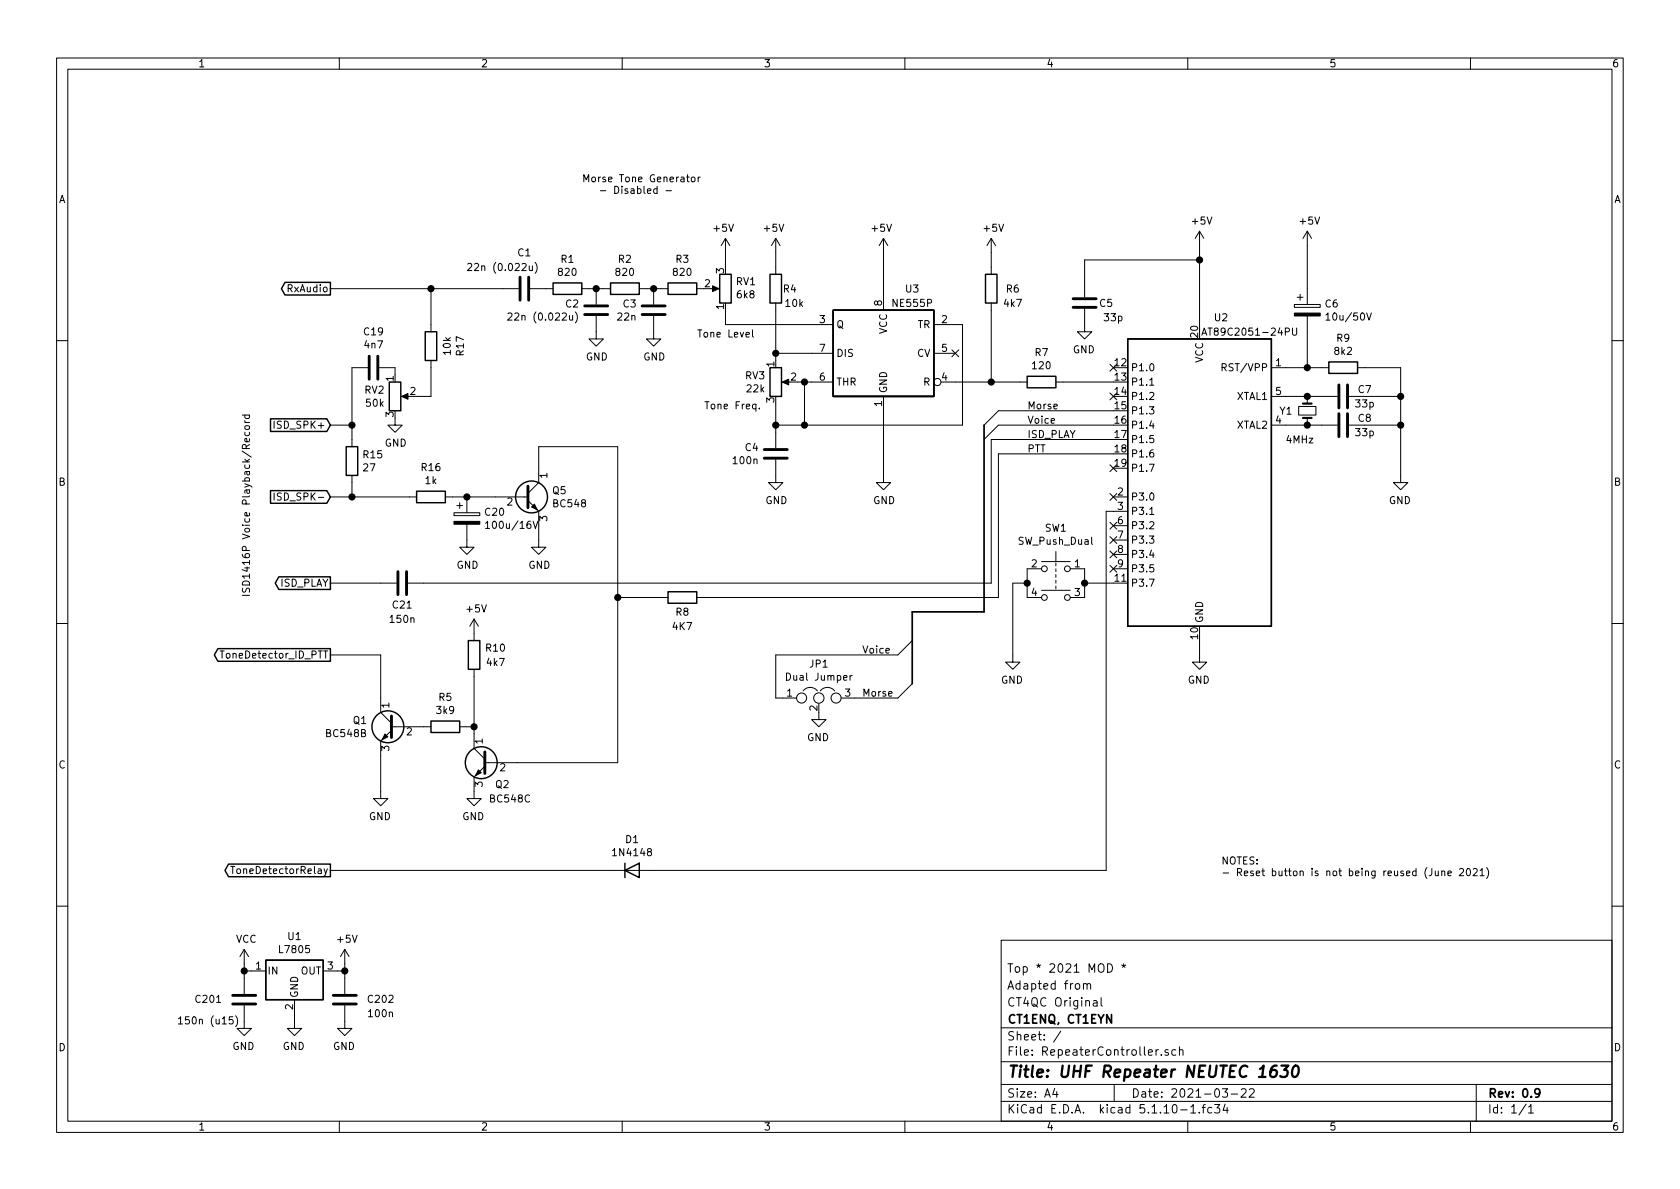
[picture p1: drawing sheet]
EESchema Schematic File Version 4
EELAYER 30 0
EELAYER END
$Descr A4 11693 8268
encoding utf-8
Sheet 1 1
Title "UHF Repeater NEUTEC 1630"
Date "2021-03-22"
Rev "0.9"
Comp "CT1ENQ, CT1EYN "
Comment1 "CT4QC Original"
Comment2 "Adapted from"
Comment3 "Top * 2021 MOD *"
Comment4 ""
$EndDescr
Text GLabel 2300 2950 0    50   Input ~ 0
ISD_SPK+
Text GLabel 2300 3450 0    50   Input ~ 0
ISD_SPK-
$Comp
L Device:R R15
U 1 1
P 2450 3200
F 0 "R15" H 2520 3246 50  0000 L CNN
F 1 "27" H 2520 3155 50  0000 L CNN
F 2 "" V 2380 3200 50  0001 C CNN
F 3 "~" H 2450 3200 50  0001 C CNN
	1    2450 3200
	1    0    0    -1  
$EndComp
Wire Wire Line
	2300 2950 2450 2950
Wire Wire Line
	2450 2950 2450 3050
Wire Wire Line
	2450 3350 2450 3450
Wire Wire Line
	2450 3450 2300 3450
$Comp
L Device:C C19
U 1 1
P 2600 2550
F 0 "C19" V 2348 2550 50  0000 C CNN
F 1 "4n7" V 2439 2550 50  0000 C CNN
F 2 "" H 2638 2400 50  0001 C CNN
F 3 "~" H 2600 2550 50  0001 C CNN
	1    2600 2550
	0    1    1    0   
$EndComp
Connection ~ 2450 2950
$Comp
L Device:R_POT RV2
U 1 1
P 2750 2750
F 0 "RV2" H 2680 2796 50  0000 R CNN
F 1 "50k" H 2680 2705 50  0000 R CNN
F 2 "" H 2750 2750 50  0001 C CNN
F 3 "~" H 2750 2750 50  0001 C CNN
	1    2750 2750
	1    0    0    -1  
$EndComp
Wire Wire Line
	2750 2550 2750 2600
$Comp
L power:GND #PWR034
U 1 1
P 2750 2900
F 0 "#PWR034" H 2750 2650 50  0001 C CNN
F 1 "GND" H 2755 2727 50  0000 C CNN
F 2 "" H 2750 2900 50  0001 C CNN
F 3 "" H 2750 2900 50  0001 C CNN
	1    2750 2900
	1    0    0    -1  
$EndComp
$Comp
L Device:R R17
U 1 1
P 3000 2400
F 0 "R17" V 2793 2400 50  0000 C CNN
F 1 "10k" V 2884 2400 50  0000 C CNN
F 2 "" V 2930 2400 50  0001 C CNN
F 3 "~" H 3000 2400 50  0001 C CNN
	1    3000 2400
	-1   0    0    1   
$EndComp
Wire Wire Line
	2900 2750 3000 2750
$Comp
L Transistor_BJT:BC548 Q5
U 1 1
P 3650 3450
F 0 "Q5" H 3841 3496 50  0000 L CNN
F 1 "BC548" H 3841 3405 50  0000 L CNN
F 2 "Package_TO_SOT_THT:TO-92_Inline" H 3850 3375 50  0001 L CIN
F 3 "http://www.fairchildsemi.com/ds/BC/BC547.pdf" H 3650 3450 50  0001 L CNN
	1    3650 3450
	1    0    0    -1  
$EndComp
$Comp
L Device:R R16
U 1 1
P 3000 3450
F 0 "R16" V 2793 3450 50  0000 C CNN
F 1 "1k" V 2884 3450 50  0000 C CNN
F 2 "" V 2930 3450 50  0001 C CNN
F 3 "~" H 3000 3450 50  0001 C CNN
	1    3000 3450
	0    1    1    0   
$EndComp
Wire Wire Line
	2850 3450 2450 3450
Connection ~ 2450 3450
$Comp
L power:GND #PWR033
U 1 1
P 3250 3750
F 0 "#PWR033" H 3250 3500 50  0001 C CNN
F 1 "GND" H 3255 3577 50  0000 C CNN
F 2 "" H 3250 3750 50  0001 C CNN
F 3 "" H 3250 3750 50  0001 C CNN
	1    3250 3750
	1    0    0    -1  
$EndComp
$Comp
L power:GND #PWR035
U 1 1
P 3750 3750
F 0 "#PWR035" H 3750 3500 50  0001 C CNN
F 1 "GND" H 3755 3577 50  0000 C CNN
F 2 "" H 3750 3750 50  0001 C CNN
F 3 "" H 3750 3750 50  0001 C CNN
	1    3750 3750
	1    0    0    -1  
$EndComp
Wire Wire Line
	3750 3650 3750 3750
Text GLabel 2300 4050 0    50   Output ~ 0
ISD_PLAY
Text Notes 1750 4150 1    50   ~ 0
ISD1416P Voice Playback/Record
Wire Wire Line
	2300 4050 2650 4050
$Comp
L Regulator_Linear:L7805 U1
U 1 1
P 2050 6750
F 0 "U1" H 2050 6992 50  0000 C CNN
F 1 "L7805" H 2050 6901 50  0000 C CNN
F 2 "" H 2075 6600 50  0001 L CIN
F 3 "http://www.st.com/content/ccc/resource/technical/document/datasheet/41/4f/b3/b0/12/d4/47/88/CD00000444.pdf/files/CD00000444.pdf/jcr:content/translations/en.CD00000444.pdf" H 2050 6700 50  0001 C CNN
	1    2050 6750
	1    0    0    -1  
$EndComp
$Comp
L Transistor_BJT:BC548 Q2
U 1 1
P 3400 5300
F 0 "Q2" H 3250 5150 50  0000 L CNN
F 1 "BC548C" H 3100 5050 50  0000 L CNN
F 2 "Package_TO_SOT_THT:TO-92_Inline" H 3600 5225 50  0001 L CIN
F 3 "https://www.onsemi.com/pub/Collateral/BC550-D.pdf" H 3400 5300 50  0001 L CNN
	1    3400 5300
	-1   0    0    -1  
$EndComp
Wire Wire Line
	2450 2550 2450 2950
$Comp
L Device:C C21
U 1 1
P 2800 4050
F 0 "C21" V 2950 4050 50  0000 C CNN
F 1 "150n" V 3050 4050 50  0000 C CNN
F 2 "" H 2838 3900 50  0001 C CNN
F 3 "~" H 2800 4050 50  0001 C CNN
	1    2800 4050
	0    1    1    0   
$EndComp
$Comp
L Switch:SW_Push_Dual SW1
U 1 1
P 7350 3950
F 0 "SW1" H 7350 4235 50  0000 C CNN
F 1 "SW_Push_Dual" H 7350 4144 50  0000 C CNN
F 2 "" H 7350 4150 50  0001 C CNN
F 3 "~" H 7350 4150 50  0001 C CNN
	1    7350 3950
	-1   0    0    -1  
$EndComp
$Comp
L Device:R R8
U 1 1
P 4750 4150
F 0 "R8" V 4850 4150 50  0000 C CNN
F 1 "4K7" V 4950 4150 50  0000 C CNN
F 2 "" V 4680 4150 50  0001 C CNN
F 3 "~" H 4750 4150 50  0001 C CNN
	1    4750 4150
	0    -1   1    0   
$EndComp
Wire Wire Line
	8350 4450 8350 4550
Wire Wire Line
	9750 2950 9750 3300
Wire Wire Line
	9750 2950 9750 2750
Connection ~ 9750 2950
Wire Wire Line
	9500 2950 9750 2950
Wire Wire Line
	9750 2750 9750 2550
Connection ~ 9750 2750
Wire Wire Line
	9500 2750 9750 2750
Connection ~ 9100 2750
Wire Wire Line
	9200 2750 9100 2750
Connection ~ 9100 2950
Wire Wire Line
	9200 2950 9100 2950
Wire Wire Line
	8950 2950 9100 2950
Wire Wire Line
	9100 2750 8950 2750
$Comp
L Device:C C8
U 1 1
P 9350 2950
F 0 "C8" V 9300 2800 50  0000 C CNN
F 1 "33p" V 9400 2800 50  0000 C CNN
F 2 "" H 9388 2800 50  0001 C CNN
F 3 "~" H 9350 2950 50  0001 C CNN
	1    9350 2950
	0    -1   1    0   
$EndComp
$Comp
L Device:C C7
U 1 1
P 9350 2750
F 0 "C7" V 9300 2600 50  0000 C CNN
F 1 "33p" V 9400 2600 50  0000 C CNN
F 2 "" H 9388 2600 50  0001 C CNN
F 3 "~" H 9350 2750 50  0001 C CNN
	1    9350 2750
	0    -1   1    0   
$EndComp
$Comp
L Device:Crystal_Small Y1
U 1 1
P 9100 2850
F 0 "Y1" V 9100 2950 50  0000 L CNN
F 1 "4MHz" V 9300 2800 50  0000 L CNN
F 2 "" H 9100 2850 50  0001 C CNN
F 3 "~" H 9100 2850 50  0001 C CNN
	1    9100 2850
	0    -1   1    0   
$EndComp
$Comp
L Device:R R9
U 1 1
P 9350 2550
F 0 "R9" V 9143 2550 50  0000 C CNN
F 1 "8k2" V 9234 2550 50  0000 C CNN
F 2 "" V 9280 2550 50  0001 C CNN
F 3 "~" H 9350 2550 50  0001 C CNN
	1    9350 2550
	0    -1   1    0   
$EndComp
$Comp
L power:GND #PWR023
U 1 1
P 9750 3300
F 0 "#PWR023" H 9750 3050 50  0001 C CNN
F 1 "GND" H 9755 3127 50  0000 C CNN
F 2 "" H 9750 3300 50  0001 C CNN
F 3 "" H 9750 3300 50  0001 C CNN
	1    9750 3300
	-1   0    0    -1  
$EndComp
$Comp
L power:GND #PWR021
U 1 1
P 8350 4550
F 0 "#PWR021" H 8350 4300 50  0001 C CNN
F 1 "GND" H 8355 4377 50  0000 C CNN
F 2 "" H 8350 4550 50  0001 C CNN
F 3 "" H 8350 4550 50  0001 C CNN
	1    8350 4550
	-1   0    0    -1  
$EndComp
$Comp
L MCU_Microchip_8051:AT89C2051-24PU U2
U 1 1
P 8350 3350
F 0 "U2" H 8200 4500 50  0000 C CNN
F 1 "AT89C2051-24PU" H 8000 4400 50  0000 C CNN
F 2 "Package_DIP:DIP-20_W7.62mm" H 8350 3350 50  0001 C CIN
F 3 "http://ww1.microchip.com/downloads/en/DeviceDoc/doc0368.pdf" H 8350 3350 50  0001 C CNN
	1    8350 3350
	-1   0    0    -1  
$EndComp
$Comp
L Device:C C201
U 1 1
P 1700 6950
F 0 "C201" H 1450 6950 50  0000 C CNN
F 1 "150n (u15)" H 1450 7100 50  0000 C CNN
F 2 "" H 1738 6800 50  0001 C CNN
F 3 "~" H 1700 6950 50  0001 C CNN
	1    1700 6950
	1    0    0    1   
$EndComp
$Comp
L Device:C C202
U 1 1
P 2400 6950
F 0 "C202" H 2650 6950 50  0000 C CNN
F 1 "100n" H 2650 7050 50  0000 C CNN
F 2 "" H 2438 6800 50  0001 C CNN
F 3 "~" H 2400 6950 50  0001 C CNN
	1    2400 6950
	1    0    0    1   
$EndComp
$Comp
L power:GND #PWR03
U 1 1
P 2050 7100
F 0 "#PWR03" H 2050 6850 50  0001 C CNN
F 1 "GND" H 2055 6927 50  0000 C CNN
F 2 "" H 2050 7100 50  0001 C CNN
F 3 "" H 2050 7100 50  0001 C CNN
	1    2050 7100
	-1   0    0    -1  
$EndComp
$Comp
L power:GND #PWR02
U 1 1
P 1700 7100
F 0 "#PWR02" H 1700 6850 50  0001 C CNN
F 1 "GND" H 1705 6927 50  0000 C CNN
F 2 "" H 1700 7100 50  0001 C CNN
F 3 "" H 1700 7100 50  0001 C CNN
	1    1700 7100
	-1   0    0    -1  
$EndComp
$Comp
L power:GND #PWR05
U 1 1
P 2400 7100
F 0 "#PWR05" H 2400 6850 50  0001 C CNN
F 1 "GND" H 2405 6927 50  0000 C CNN
F 2 "" H 2400 7100 50  0001 C CNN
F 3 "" H 2400 7100 50  0001 C CNN
	1    2400 7100
	-1   0    0    -1  
$EndComp
Wire Wire Line
	2050 7050 2050 7100
$Comp
L power:VCC #PWR01
U 1 1
P 1700 6700
F 0 "#PWR01" H 1700 6550 50  0001 C CNN
F 1 "VCC" H 1715 6873 50  0000 C CNN
F 2 "" H 1700 6700 50  0001 C CNN
F 3 "" H 1700 6700 50  0001 C CNN
	1    1700 6700
	1    0    0    -1  
$EndComp
$Comp
L power:+5V #PWR04
U 1 1
P 2400 6700
F 0 "#PWR04" H 2400 6550 50  0001 C CNN
F 1 "+5V" H 2415 6873 50  0000 C CNN
F 2 "" H 2400 6700 50  0001 C CNN
F 3 "" H 2400 6700 50  0001 C CNN
	1    2400 6700
	1    0    0    -1  
$EndComp
$Comp
L power:+5V #PWR020
U 1 1
P 8350 1700
F 0 "#PWR020" H 8350 1550 50  0001 C CNN
F 1 "+5V" H 8365 1873 50  0000 C CNN
F 2 "" H 8350 1700 50  0001 C CNN
F 3 "" H 8350 1700 50  0001 C CNN
	1    8350 1700
	1    0    0    -1  
$EndComp
Wire Wire Line
	9500 2550 9750 2550
Wire Wire Line
	7550 4150 7550 4050
Wire Wire Line
	7150 4150 7150 4050
Connection ~ 7550 4050
Wire Wire Line
	7550 4050 7550 3950
Wire Wire Line
	7550 4050 7750 4050
$Comp
L power:GND #PWR017
U 1 1
P 7050 4550
F 0 "#PWR017" H 7050 4300 50  0001 C CNN
F 1 "GND" H 7055 4377 50  0000 C CNN
F 2 "" H 7050 4550 50  0001 C CNN
F 3 "" H 7050 4550 50  0001 C CNN
	1    7050 4550
	-1   0    0    -1  
$EndComp
Wire Wire Line
	7050 4550 7050 4050
Wire Wire Line
	7050 4050 7150 4050
Connection ~ 7150 4050
Wire Wire Line
	7150 4050 7150 3950
$Comp
L Transistor_BJT:BC548 Q1
U 1 1
P 2750 5050
F 0 "Q1" H 2941 5096 50  0000 L CNN
F 1 "BC548B" H 2941 5005 50  0000 L CNN
F 2 "Package_TO_SOT_THT:TO-92_Inline" H 2950 4975 50  0001 L CIN
F 3 "https://www.onsemi.com/pub/Collateral/BC550-D.pdf" H 2750 5050 50  0001 L CNN
	1    2750 5050
	-1   0    0    -1  
$EndComp
$Comp
L Device:CP C6
U 1 1
P 9100 2150
F 0 "C6" H 9218 2196 50  0000 L CNN
F 1 "10u/50V" H 9218 2105 50  0000 L CNN
F 2 "" H 9138 2000 50  0001 C CNN
F 3 "~" H 9100 2150 50  0001 C CNN
	1    9100 2150
	1    0    0    -1  
$EndComp
$Comp
L power:+5V #PWR022
U 1 1
P 9100 1700
F 0 "#PWR022" H 9100 1550 50  0001 C CNN
F 1 "+5V" H 9115 1873 50  0000 C CNN
F 2 "" H 9100 1700 50  0001 C CNN
F 3 "" H 9100 1700 50  0001 C CNN
	1    9100 1700
	1    0    0    -1  
$EndComp
Wire Wire Line
	9100 2300 9100 2550
$Comp
L power:+5V #PWR012
U 1 1
P 3300 4400
F 0 "#PWR012" H 3300 4250 50  0001 C CNN
F 1 "+5V" H 3315 4573 50  0000 C CNN
F 2 "" H 3300 4400 50  0001 C CNN
F 3 "" H 3300 4400 50  0001 C CNN
	1    3300 4400
	1    0    0    -1  
$EndComp
$Comp
L power:GND #PWR019
U 1 1
P 7550 2250
F 0 "#PWR019" H 7550 2000 50  0001 C CNN
F 1 "GND" H 7555 2077 50  0000 C CNN
F 2 "" H 7550 2250 50  0001 C CNN
F 3 "" H 7550 2250 50  0001 C CNN
	1    7550 2250
	-1   0    0    -1  
$EndComp
$Comp
L Device:C C5
U 1 1
P 7550 2100
F 0 "C5" H 7400 2100 50  0000 C CNN
F 1 "33p" H 7350 2000 50  0000 C CNN
F 2 "" H 7588 1950 50  0001 C CNN
F 3 "~" H 7550 2100 50  0001 C CNN
	1    7550 2100
	-1   0    0    -1  
$EndComp
$Comp
L Device:R R10
U 1 1
P 3300 4550
F 0 "R10" H 3150 4600 50  0000 C CNN
F 1 "4k7" H 3150 4500 50  0000 C CNN
F 2 "" V 3230 4550 50  0001 C CNN
F 3 "~" H 3300 4550 50  0001 C CNN
	1    3300 4550
	-1   0    0    -1  
$EndComp
$Comp
L power:+5V #PWR016
U 1 1
P 6900 1750
F 0 "#PWR016" H 6900 1600 50  0001 C CNN
F 1 "+5V" H 6915 1923 50  0000 C CNN
F 2 "" H 6900 1750 50  0001 C CNN
F 3 "" H 6900 1750 50  0001 C CNN
	1    6900 1750
	1    0    0    -1  
$EndComp
$Comp
L Device:R R6
U 1 1
P 6900 2000
F 0 "R6" H 6750 2000 50  0000 C CNN
F 1 "4k7" H 6750 1900 50  0000 C CNN
F 2 "" V 6830 2000 50  0001 C CNN
F 3 "~" H 6900 2000 50  0001 C CNN
	1    6900 2000
	-1   0    0    -1  
$EndComp
Wire Wire Line
	6900 2150 6900 2650
Wire Wire Line
	6900 2650 7100 2650
$Comp
L Device:R R5
U 1 1
P 3100 5050
F 0 "R5" V 2893 5050 50  0000 C CNN
F 1 "3k9" V 2984 5050 50  0000 C CNN
F 2 "" V 3030 5050 50  0001 C CNN
F 3 "~" H 3100 5050 50  0001 C CNN
	1    3100 5050
	0    1    1    0   
$EndComp
Text GLabel 2300 4550 0    50   Output ~ 0
ToneDetector_ID_PTT
Connection ~ 3300 5050
Wire Wire Line
	3300 5050 3300 5100
$Comp
L power:GND #PWR013
U 1 1
P 3300 5500
F 0 "#PWR013" H 3300 5250 50  0001 C CNN
F 1 "GND" H 3305 5327 50  0000 C CNN
F 2 "" H 3300 5500 50  0001 C CNN
F 3 "" H 3300 5500 50  0001 C CNN
	1    3300 5500
	-1   0    0    -1  
$EndComp
$Comp
L power:GND #PWR08
U 1 1
P 2650 5500
F 0 "#PWR08" H 2650 5250 50  0001 C CNN
F 1 "GND" H 2655 5327 50  0000 C CNN
F 2 "" H 2650 5500 50  0001 C CNN
F 3 "" H 2650 5500 50  0001 C CNN
	1    2650 5500
	-1   0    0    -1  
$EndComp
NoConn ~ 7750 2550
NoConn ~ 7750 3650
NoConn ~ 7750 3750
NoConn ~ 7750 3850
NoConn ~ 7750 3950
Wire Wire Line
	3250 5050 3300 5050
Wire Wire Line
	2650 5250 2650 5500
Wire Wire Line
	5650 2250 5050 2250
Wire Wire Line
	5050 2250 5050 2150
$Comp
L power:+5V #PWR09
U 1 1
P 5050 1750
F 0 "#PWR09" H 5050 1600 50  0001 C CNN
F 1 "+5V" H 5065 1923 50  0000 C CNN
F 2 "" H 5050 1750 50  0001 C CNN
F 3 "" H 5050 1750 50  0001 C CNN
	1    5050 1750
	-1   0    0    -1  
$EndComp
Wire Wire Line
	6900 2650 6650 2650
NoConn ~ 6650 2450
Connection ~ 5400 2450
Wire Wire Line
	5400 2450 5650 2450
Wire Wire Line
	5400 2500 5400 2450
Wire Wire Line
	5600 2650 5550 2650
Connection ~ 5600 2650
Wire Wire Line
	5650 2650 5600 2650
$Comp
L Device:R_POT RV3
U 1 1
P 5400 2650
F 0 "RV3" H 5330 2696 50  0000 R CNN
F 1 "22k" H 5330 2605 50  0000 R CNN
F 2 "" H 5400 2650 50  0001 C CNN
F 3 "~" H 5400 2650 50  0001 C CNN
	1    5400 2650
	1    0    0    -1  
$EndComp
$Comp
L power:+5V #PWR010
U 1 1
P 5400 1750
F 0 "#PWR010" H 5400 1600 50  0001 C CNN
F 1 "+5V" H 5415 1923 50  0000 C CNN
F 2 "" H 5400 1750 50  0001 C CNN
F 3 "" H 5400 1750 50  0001 C CNN
	1    5400 1750
	-1   0    0    -1  
$EndComp
$Comp
L Device:C C4
U 1 1
P 5400 3150
F 0 "C4" H 5515 3196 50  0000 L CNN
F 1 "100n" H 5515 3105 50  0000 L CNN
F 2 "" H 5438 3000 50  0001 C CNN
F 3 "~" H 5400 3150 50  0001 C CNN
	1    5400 3150
	-1   0    0    -1  
$EndComp
$Comp
L power:GND #PWR011
U 1 1
P 5400 3300
F 0 "#PWR011" H 5400 3050 50  0001 C CNN
F 1 "GND" H 5405 3127 50  0000 C CNN
F 2 "" H 5400 3300 50  0001 C CNN
F 3 "" H 5400 3300 50  0001 C CNN
	1    5400 3300
	1    0    0    -1  
$EndComp
$Comp
L Device:R R4
U 1 1
P 5400 2000
F 0 "R4" H 5250 2000 50  0000 L CNN
F 1 "10k" H 5200 1900 50  0000 L CNN
F 2 "" V 5330 2000 50  0001 C CNN
F 3 "~" H 5400 2000 50  0001 C CNN
	1    5400 2000
	-1   0    0    -1  
$EndComp
$Comp
L power:GND #PWR015
U 1 1
P 6150 3300
F 0 "#PWR015" H 6150 3050 50  0001 C CNN
F 1 "GND" H 6155 3127 50  0000 C CNN
F 2 "" H 6150 3300 50  0001 C CNN
F 3 "" H 6150 3300 50  0001 C CNN
	1    6150 3300
	1    0    0    -1  
$EndComp
$Comp
L power:+5V #PWR014
U 1 1
P 6150 1750
F 0 "#PWR014" H 6150 1600 50  0001 C CNN
F 1 "+5V" H 6165 1923 50  0000 C CNN
F 2 "" H 6150 1750 50  0001 C CNN
F 3 "" H 6150 1750 50  0001 C CNN
	1    6150 1750
	-1   0    0    -1  
$EndComp
$Comp
L Timer:NE555P U3
U 1 1
P 6150 2450
F 0 "U3" H 5950 2900 50  0000 C CNN
F 1 "NE555P" H 5950 2800 50  0000 C CNN
F 2 "Package_DIP:DIP-8_W7.62mm" H 6800 2050 50  0001 C CNN
F 3 "http://www.ti.com/lit/ds/symlink/ne555.pdf" H 7000 2050 50  0001 C CNN
	1    6150 2450
	-1   0    0    -1  
$EndComp
Wire Wire Line
	5050 1750 5050 1850
$Comp
L power:GND #PWR06
U 1 1
P 4150 2300
F 0 "#PWR06" H 4150 2050 50  0001 C CNN
F 1 "GND" H 4155 2127 50  0000 C CNN
F 2 "" H 4150 2300 50  0001 C CNN
F 3 "" H 4150 2300 50  0001 C CNN
	1    4150 2300
	1    0    0    -1  
$EndComp
$Comp
L power:GND #PWR07
U 1 1
P 4550 2300
F 0 "#PWR07" H 4550 2050 50  0001 C CNN
F 1 "GND" H 4555 2127 50  0000 C CNN
F 2 "" H 4550 2300 50  0001 C CNN
F 3 "" H 4550 2300 50  0001 C CNN
	1    4550 2300
	1    0    0    -1  
$EndComp
Text GLabel 2300 2000 0    50   Output ~ 0
RxAudio
Connection ~ 4150 2000
Wire Wire Line
	4150 2000 4100 2000
Wire Wire Line
	4200 2000 4150 2000
Connection ~ 4550 2000
Wire Wire Line
	4500 2000 4550 2000
Wire Wire Line
	4600 2000 4550 2000
$Comp
L Device:C C1
U 1 1
P 3650 2000
F 0 "C1" V 3398 2000 50  0000 C CNN
F 1 "22n (0.022u)" V 3500 2150 50  0000 C CNN
F 2 "" H 3688 1850 50  0001 C CNN
F 3 "~" H 3650 2000 50  0001 C CNN
	1    3650 2000
	0    -1   1    0   
$EndComp
$Comp
L Device:C C2
U 1 1
P 4150 2150
F 0 "C2" H 4265 2196 50  0000 L CNN
F 1 "22n (0.022u)" H 4265 2105 50  0000 L CNN
F 2 "" H 4188 2000 50  0001 C CNN
F 3 "~" H 4150 2150 50  0001 C CNN
	1    4150 2150
	-1   0    0    -1  
$EndComp
$Comp
L Device:C C3
U 1 1
P 4550 2150
F 0 "C3" H 4665 2196 50  0000 L CNN
F 1 "22n" H 4665 2105 50  0000 L CNN
F 2 "" H 4588 2000 50  0001 C CNN
F 3 "~" H 4550 2150 50  0001 C CNN
	1    4550 2150
	-1   0    0    -1  
$EndComp
$Comp
L Device:R R1
U 1 1
P 3950 2000
F 0 "R1" V 3743 2000 50  0000 C CNN
F 1 "820" V 3834 2000 50  0000 C CNN
F 2 "" V 3880 2000 50  0001 C CNN
F 3 "~" H 3950 2000 50  0001 C CNN
	1    3950 2000
	0    -1   1    0   
$EndComp
$Comp
L Device:R R2
U 1 1
P 4350 2000
F 0 "R2" V 4143 2000 50  0000 C CNN
F 1 "820" V 4234 2000 50  0000 C CNN
F 2 "" V 4280 2000 50  0001 C CNN
F 3 "~" H 4350 2000 50  0001 C CNN
	1    4350 2000
	0    -1   1    0   
$EndComp
$Comp
L Device:R R3
U 1 1
P 4750 2000
F 0 "R3" V 4543 2000 50  0000 C CNN
F 1 "820" V 4634 2000 50  0000 C CNN
F 2 "" V 4680 2000 50  0001 C CNN
F 3 "~" H 4750 2000 50  0001 C CNN
	1    4750 2000
	0    -1   1    0   
$EndComp
$Comp
L Device:R_POT RV1
U 1 1
P 5050 2000
F 0 "RV1" H 4980 1954 50  0000 R CNN
F 1 "6k8" H 4980 2045 50  0000 R CNN
F 2 "" H 5050 2000 50  0001 C CNN
F 3 "~" H 5050 2000 50  0001 C CNN
	1    5050 2000
	-1   0    0    1   
$EndComp
Connection ~ 6900 2650
Wire Wire Line
	3750 3100 3750 3250
Wire Wire Line
	3750 3100 4300 3100
Wire Wire Line
	6700 2250 6650 2250
Wire Wire Line
	5600 2950 6700 2950
Connection ~ 5600 2950
Wire Wire Line
	6700 2250 6700 2950
Wire Wire Line
	5600 2650 5600 2950
Wire Wire Line
	5600 2950 5400 2950
Wire Wire Line
	5400 2800 5400 2950
Wire Wire Line
	5400 3000 5400 2950
Connection ~ 5400 2950
Wire Wire Line
	6150 2850 6150 3300
Wire Wire Line
	5400 2150 5400 2450
Wire Wire Line
	5400 1750 5400 1850
Wire Wire Line
	2650 4550 2650 4850
Wire Wire Line
	9100 1700 9100 2000
Connection ~ 9100 2550
Wire Wire Line
	9100 2550 9200 2550
Wire Wire Line
	8950 2550 9100 2550
Text Notes 4050 1350 0    50   ~ 0
Morse Tone Generator\n   - Disabled -
Text Notes 8500 6100 0    50   ~ 0
NOTES:\n- Reset button is not being reused (June 2021)
Wire Wire Line
	3300 4700 3300 5050
Wire Wire Line
	8350 1700 8350 1800
Wire Wire Line
	7550 1950 7550 1800
Wire Wire Line
	7550 1800 8350 1800
Connection ~ 8350 1800
Wire Wire Line
	8350 1800 8350 2250
Text Notes 4900 2850 0    50   ~ 0
Tone Freq.
Text Notes 4850 2350 0    50   ~ 0
Tone Level
$Comp
L Device:CP C20
U 1 1
P 3250 3600
F 0 "C20" H 3368 3646 50  0000 L CNN
F 1 "100u/16V" H 3368 3555 50  0000 L CNN
F 2 "" H 3288 3450 50  0001 C CNN
F 3 "~" H 3250 3600 50  0001 C CNN
	1    3250 3600
	1    0    0    -1  
$EndComp
Wire Wire Line
	3150 3450 3250 3450
Connection ~ 3250 3450
Wire Wire Line
	3250 3450 3450 3450
Wire Wire Line
	1700 6700 1700 6750
Wire Wire Line
	1700 6800 1700 6750
Connection ~ 1700 6750
Wire Wire Line
	1700 6750 1750 6750
Wire Wire Line
	2400 6700 2400 6750
Wire Wire Line
	2350 6750 2400 6750
Connection ~ 2400 6750
Wire Wire Line
	2400 6750 2400 6800
Wire Wire Line
	2300 2000 3000 2000
Wire Wire Line
	3000 2750 3000 2550
Wire Wire Line
	3000 2250 3000 2000
Connection ~ 3000 2000
Wire Wire Line
	3000 2000 3500 2000
Wire Wire Line
	3600 5300 4300 5300
Wire Wire Line
	6150 1750 6150 2050
Wire Wire Line
	6900 1750 6900 1850
Wire Wire Line
	6900 3050 7750 3050
Wire Wire Line
	6900 3050 6900 4050
Wire Wire Line
	2950 4050 6900 4050
Wire Wire Line
	4300 4150 4600 4150
Connection ~ 4300 4150
Wire Wire Line
	4300 4150 4300 5300
Wire Wire Line
	4300 3100 4300 4150
Wire Wire Line
	6950 3150 6950 4150
Wire Wire Line
	2300 4550 2650 4550
NoConn ~ 7750 3250
Wire Wire Line
	4900 4150 6950 4150
Wire Wire Line
	6950 3150 7750 3150
Entry Wire Line
	6850 2950 6950 2850
Entry Wire Line
	6850 3050 6950 2950
Wire Wire Line
	6950 2950 7750 2950
Wire Wire Line
	6950 2850 7750 2850
Entry Wire Line
	6250 4550 6350 4450
Entry Wire Line
	6250 4850 6350 4750
Wire Wire Line
	5950 4850 6250 4850
Text Label 7150 2950 0    50   ~ 0
Voice
Text Label 7150 2850 0    50   ~ 0
Morse
Text Label 7150 3050 0    50   ~ 0
ISD_PLAY
Text Label 7150 3150 0    50   ~ 0
PTT
Text Label 6000 4550 0    50   ~ 0
Voice
Text Label 6000 4850 0    50   ~ 0
Morse
$Comp
L power:GND #PWR018
U 1 1
P 5700 4950
F 0 "#PWR018" H 5700 4700 50  0001 C CNN
F 1 "GND" H 5705 4777 50  0000 C CNN
F 2 "" H 5700 4950 50  0001 C CNN
F 3 "" H 5700 4950 50  0001 C CNN
	1    5700 4950
	-1   0    0    -1  
$EndComp
Wire Bus Line
	6350 4250 6850 4250
Wire Wire Line
	7750 2650 7400 2650
$Comp
L Device:R R7
U 1 1
P 7250 2650
F 0 "R7" V 7043 2650 50  0000 C CNN
F 1 "120" V 7134 2650 50  0000 C CNN
F 2 "" V 7180 2650 50  0001 C CNN
F 3 "~" H 7250 2650 50  0001 C CNN
	1    7250 2650
	0    -1   1    0   
$EndComp
$Comp
L Device:D D1
U 1 1
P 4400 6050
F 0 "D1" H 4400 6267 50  0000 C CNN
F 1 "1N4148" H 4400 6176 50  0000 C CNN
F 2 "" H 4400 6050 50  0001 C CNN
F 3 "~" H 4400 6050 50  0001 C CNN
	1    4400 6050
	1    0    0    -1  
$EndComp
Text GLabel 2300 6050 0    50   Output ~ 0
ToneDetectorRelay
Wire Wire Line
	2300 6050 4250 6050
Wire Wire Line
	7700 6050 4550 6050
Wire Wire Line
	7750 3550 7700 3550
Wire Wire Line
	7700 3550 7700 6050
NoConn ~ 7750 3450
$Comp
L Device:Jumper_NC_Dual JP1
U 1 1
P 5700 4850
F 0 "JP1" H 5700 5089 50  0000 C CNN
F 1 "Dual Jumper" H 5700 4998 50  0000 C CNN
F 2 "" H 5700 4850 50  0001 C CNN
F 3 "~" H 5700 4850 50  0001 C CNN
	1    5700 4850
	1    0    0    -1  
$EndComp
Wire Wire Line
	5400 4850 5400 4550
Wire Wire Line
	5400 4550 6250 4550
Wire Wire Line
	5400 4850 5450 4850
NoConn ~ 7750 2750
Wire Bus Line
	6350 4250 6350 4750
Wire Bus Line
	6850 2950 6850 4250
$EndSCHEMATC
